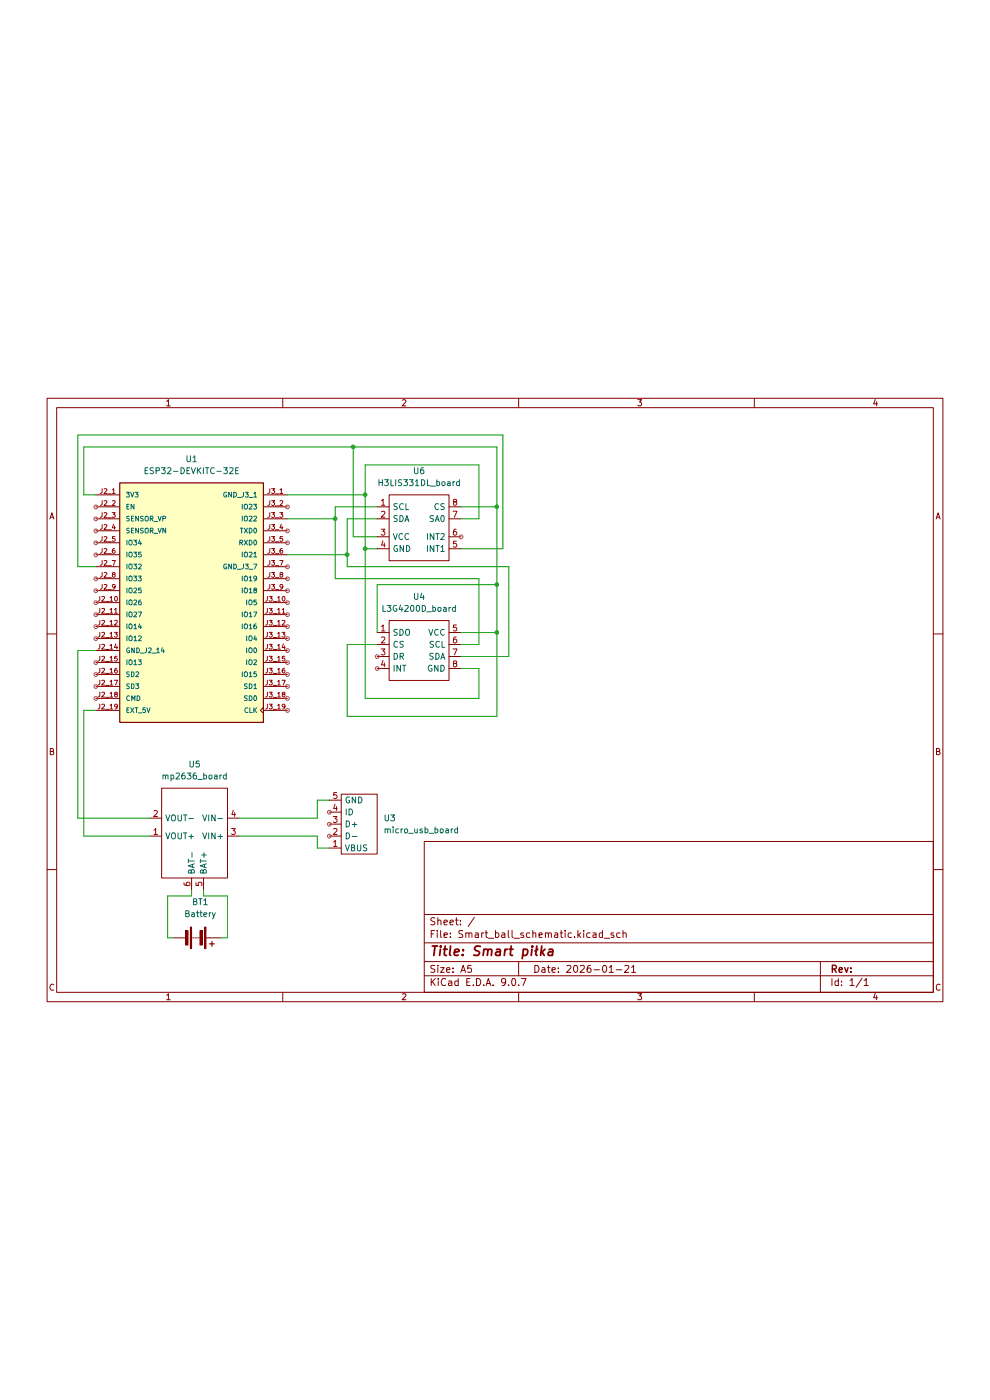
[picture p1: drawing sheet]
(kicad_sch
 (version 20250114)
 (generator "eeschema")
 (generator_version "9.0")
 (paper "A5")
 (title_block
  (title "Smart piłka")
  (date "2026-01-21"))
 (lib_symbols
  (symbol "Device:Battery"
   (pin_numbers (hide yes))
   (pin_names
    (offset 0) (hide yes)) (exclude_from_sim no) (in_bom yes) (on_board yes)
   (property "Reference" "BT" (at 2.54 2.54 0) (effects (font (size 1.27 1.27)) (justify left)))
   (property "Value" "Battery" (at 2.54 0 0) (effects (font (size 1.27 1.27)) (justify left)))
   (property "Footprint" "" (at 0 1.524 90) (effects (font (size 1.27 1.27)) (hide yes)))
   (property "Datasheet" "~" (at 0 1.524 90) (effects (font (size 1.27 1.27)) (hide yes)))
   (property "Description" "Multiple-cell battery" (at 0 0 0) (effects (font (size 1.27 1.27)) (hide yes)))
   (property "Sim.Device" "V" (at 0 0 0) (effects (font (size 1.27 1.27)) (hide yes)))
   (property "Sim.Type" "DC" (at 0 0 0) (effects (font (size 1.27 1.27)) (hide yes)))
   (property "Sim.Pins" "1=+ 2=-" (at 0 0 0) (effects (font (size 1.27 1.27)) (hide yes)))
   (symbol "Battery_0_1"
    (rectangle (start -2.286 1.778) (end 2.286 1.524) (stroke (width 0) (type default)) (fill (type outline)))
    (rectangle (start -2.286 -1.27) (end 2.286 -1.524) (stroke (width 0) (type default)) (fill (type outline)))
    (rectangle (start -1.524 1.016) (end 1.524 0.508) (stroke (width 0) (type default)) (fill (type outline)))
    (rectangle (start -1.524 -2.032) (end 1.524 -2.54) (stroke (width 0) (type default)) (fill (type outline)))
    (polyline (pts (xy 0 1.778) (xy 0 2.54)) (stroke (width 0) (type default)) (fill (type none)))
    (polyline (pts (xy 0 0) (xy 0 0.254)) (stroke (width 0) (type default)) (fill (type none)))
    (polyline (pts (xy 0 -0.508) (xy 0 -0.254)) (stroke (width 0) (type default)) (fill (type none)))
    (polyline (pts (xy 0 -1.016) (xy 0 -0.762)) (stroke (width 0) (type default)) (fill (type none)))
    (polyline (pts (xy 0.762 3.048) (xy 1.778 3.048)) (stroke (width 0.254) (type default)) (fill (type none)))
    (polyline (pts (xy 1.27 3.556) (xy 1.27 2.54)) (stroke (width 0.254) (type default)) (fill (type none))))
   (symbol "Battery_1_1"
    (pin passive line (at 0 5.08 270) (length 2.54) (name "+" (effects (font (size 1.27 1.27)))) (number "1" (effects (font (size 1.27 1.27)))))
    (pin passive line (at 0 -5.08 90) (length 2.54) (name "-" (effects (font (size 1.27 1.27)))) (number "2" (effects (font (size 1.27 1.27))))))
   (embedded_fonts no))
  (symbol "ESP32-DEVKITC-32E:ESP32-DEVKITC-32E"
   (pin_names
    (offset 1.016)) (exclude_from_sim no) (in_bom yes) (on_board yes)
   (property "Reference" "U" (at -15.24 26.162 0) (effects (font (size 1.27 1.27)) (justify left bottom)))
   (property "Value" "ESP32-DEVKITC-32E" (at -15.24 -27.94 0) (effects (font (size 1.27 1.27)) (justify left bottom)))
   (property "Footprint" "ESP32-DEVKITC-32E:MODULE_ESP32-DEVKITC-32E" (at 0 0 0) (effects (font (size 1.27 1.27)) (justify bottom) (hide yes)))
   (property "Datasheet" "" (at 0 0 0) (effects (font (size 1.27 1.27)) (hide yes)))
   (property "Description" "" (at 0 0 0) (effects (font (size 1.27 1.27)) (hide yes)))
   (property "DigiKey_Part_Number" "1965-ESP32-DEVKITC-32E-ND" (at 0 0 0) (effects (font (size 1.27 1.27)) (justify bottom) (hide yes)))
   (property "SnapEDA_Link" "https://www.snapeda.com/parts/ESP32-DEVKITC-32E/Espressif+Systems/view-part/?ref=snap" (at 0 0 0) (effects (font (size 1.27 1.27)) (justify bottom) (hide yes)))
   (property "Description_1" "The ESP32-DEVKITC-32E transceiver evaluation board from Espressif Systems is a powerful development tool for wireless communication technologies. It supports 802.11 b/g/n Wi-Fi and Bluetooth® Smart Ready 4.x (BLE) dual-mode at 2.4GHz, making it ideal for a variety of IoT applications. Equipped with a PCB antenna and 4MB flash, this board provides reliable connectivity and ample memory for developing and testing RF, RFID, and wireless solutions." (at 0 0 0) (effects (font (size 1.27 1.27)) (justify bottom) (hide yes)))
   (property "Package" "None" (at 0 0 0) (effects (font (size 1.27 1.27)) (justify bottom) (hide yes)))
   (property "Check_prices" "https://www.snapeda.com/parts/ESP32-DEVKITC-32E/Espressif+Systems/view-part/?ref=eda" (at 0 0 0) (effects (font (size 1.27 1.27)) (justify bottom) (hide yes)))
   (property "STANDARD" "Manufacturer Recommendations" (at 0 0 0) (effects (font (size 1.27 1.27)) (justify bottom) (hide yes)))
   (property "PARTREV" "1.4" (at 0 0 0) (effects (font (size 1.27 1.27)) (justify bottom) (hide yes)))
   (property "MF" "Espressif Systems" (at 0 0 0) (effects (font (size 1.27 1.27)) (justify bottom) (hide yes)))
   (property "MP" "ESP32-DEVKITC-32E" (at 0 0 0) (effects (font (size 1.27 1.27)) (justify bottom) (hide yes)))
   (property "MANUFACTURER" "Espressif Systems" (at 0 0 0) (effects (font (size 1.27 1.27)) (justify bottom) (hide yes)))
   (symbol "ESP32-DEVKITC-32E_0_0"
    (rectangle (start -15.24 -25.4) (end 15.24 25.4) (stroke (width 0.254) (type default)) (fill (type background)))
    (pin power_in line (at -20.32 22.86 0) (length 5.08) (name "3V3" (effects (font (size 1.016 1.016)))) (number "J2_1" (effects (font (size 1.016 1.016)))))
    (pin input line (at -20.32 20.32 0) (length 5.08) (name "EN" (effects (font (size 1.016 1.016)))) (number "J2_2" (effects (font (size 1.016 1.016)))))
    (pin bidirectional line (at -20.32 17.78 0) (length 5.08) (name "SENSOR_VP" (effects (font (size 1.016 1.016)))) (number "J2_3" (effects (font (size 1.016 1.016)))))
    (pin bidirectional line (at -20.32 15.24 0) (length 5.08) (name "SENSOR_VN" (effects (font (size 1.016 1.016)))) (number "J2_4" (effects (font (size 1.016 1.016)))))
    (pin bidirectional line (at -20.32 12.7 0) (length 5.08) (name "IO34" (effects (font (size 1.016 1.016)))) (number "J2_5" (effects (font (size 1.016 1.016)))))
    (pin bidirectional line (at -20.32 10.16 0) (length 5.08) (name "IO35" (effects (font (size 1.016 1.016)))) (number "J2_6" (effects (font (size 1.016 1.016)))))
    (pin bidirectional line (at -20.32 7.62 0) (length 5.08) (name "IO32" (effects (font (size 1.016 1.016)))) (number "J2_7" (effects (font (size 1.016 1.016)))))
    (pin bidirectional line (at -20.32 5.08 0) (length 5.08) (name "IO33" (effects (font (size 1.016 1.016)))) (number "J2_8" (effects (font (size 1.016 1.016)))))
    (pin bidirectional line (at -20.32 2.54 0) (length 5.08) (name "IO25" (effects (font (size 1.016 1.016)))) (number "J2_9" (effects (font (size 1.016 1.016)))))
    (pin bidirectional line (at -20.32 0 0) (length 5.08) (name "IO26" (effects (font (size 1.016 1.016)))) (number "J2_10" (effects (font (size 1.016 1.016)))))
    (pin bidirectional line (at -20.32 -2.54 0) (length 5.08) (name "IO27" (effects (font (size 1.016 1.016)))) (number "J2_11" (effects (font (size 1.016 1.016)))))
    (pin bidirectional line (at -20.32 -5.08 0) (length 5.08) (name "IO14" (effects (font (size 1.016 1.016)))) (number "J2_12" (effects (font (size 1.016 1.016)))))
    (pin bidirectional line (at -20.32 -7.62 0) (length 5.08) (name "IO12" (effects (font (size 1.016 1.016)))) (number "J2_13" (effects (font (size 1.016 1.016)))))
    (pin power_in line (at -20.32 -10.16 0) (length 5.08) (name "GND_J2_14" (effects (font (size 1.016 1.016)))) (number "J2_14" (effects (font (size 1.016 1.016)))))
    (pin bidirectional line (at -20.32 -12.7 0) (length 5.08) (name "IO13" (effects (font (size 1.016 1.016)))) (number "J2_15" (effects (font (size 1.016 1.016)))))
    (pin bidirectional line (at -20.32 -15.24 0) (length 5.08) (name "SD2" (effects (font (size 1.016 1.016)))) (number "J2_16" (effects (font (size 1.016 1.016)))))
    (pin bidirectional line (at -20.32 -17.78 0) (length 5.08) (name "SD3" (effects (font (size 1.016 1.016)))) (number "J2_17" (effects (font (size 1.016 1.016)))))
    (pin bidirectional line (at -20.32 -20.32 0) (length 5.08) (name "CMD" (effects (font (size 1.016 1.016)))) (number "J2_18" (effects (font (size 1.016 1.016)))))
    (pin power_in line (at -20.32 -22.86 0) (length 5.08) (name "EXT_5V" (effects (font (size 1.016 1.016)))) (number "J2_19" (effects (font (size 1.016 1.016)))))
    (pin power_in line (at 20.32 22.86 180) (length 5.08) (name "GND_J3_1" (effects (font (size 1.016 1.016)))) (number "J3_1" (effects (font (size 1.016 1.016)))))
    (pin bidirectional line (at 20.32 20.32 180) (length 5.08) (name "IO23" (effects (font (size 1.016 1.016)))) (number "J3_2" (effects (font (size 1.016 1.016)))))
    (pin bidirectional line (at 20.32 17.78 180) (length 5.08) (name "IO22" (effects (font (size 1.016 1.016)))) (number "J3_3" (effects (font (size 1.016 1.016)))))
    (pin bidirectional line (at 20.32 15.24 180) (length 5.08) (name "TXD0" (effects (font (size 1.016 1.016)))) (number "J3_4" (effects (font (size 1.016 1.016)))))
    (pin bidirectional line (at 20.32 12.7 180) (length 5.08) (name "RXD0" (effects (font (size 1.016 1.016)))) (number "J3_5" (effects (font (size 1.016 1.016)))))
    (pin bidirectional line (at 20.32 10.16 180) (length 5.08) (name "IO21" (effects (font (size 1.016 1.016)))) (number "J3_6" (effects (font (size 1.016 1.016)))))
    (pin power_in line (at 20.32 7.62 180) (length 5.08) (name "GND_J3_7" (effects (font (size 1.016 1.016)))) (number "J3_7" (effects (font (size 1.016 1.016)))))
    (pin bidirectional line (at 20.32 5.08 180) (length 5.08) (name "IO19" (effects (font (size 1.016 1.016)))) (number "J3_8" (effects (font (size 1.016 1.016)))))
    (pin bidirectional line (at 20.32 2.54 180) (length 5.08) (name "IO18" (effects (font (size 1.016 1.016)))) (number "J3_9" (effects (font (size 1.016 1.016)))))
    (pin bidirectional line (at 20.32 0 180) (length 5.08) (name "IO5" (effects (font (size 1.016 1.016)))) (number "J3_10" (effects (font (size 1.016 1.016)))))
    (pin bidirectional line (at 20.32 -2.54 180) (length 5.08) (name "IO17" (effects (font (size 1.016 1.016)))) (number "J3_11" (effects (font (size 1.016 1.016)))))
    (pin bidirectional line (at 20.32 -5.08 180) (length 5.08) (name "IO16" (effects (font (size 1.016 1.016)))) (number "J3_12" (effects (font (size 1.016 1.016)))))
    (pin bidirectional line (at 20.32 -7.62 180) (length 5.08) (name "IO4" (effects (font (size 1.016 1.016)))) (number "J3_13" (effects (font (size 1.016 1.016)))))
    (pin bidirectional line (at 20.32 -10.16 180) (length 5.08) (name "IO0" (effects (font (size 1.016 1.016)))) (number "J3_14" (effects (font (size 1.016 1.016)))))
    (pin bidirectional line (at 20.32 -12.7 180) (length 5.08) (name "IO2" (effects (font (size 1.016 1.016)))) (number "J3_15" (effects (font (size 1.016 1.016)))))
    (pin bidirectional line (at 20.32 -15.24 180) (length 5.08) (name "IO15" (effects (font (size 1.016 1.016)))) (number "J3_16" (effects (font (size 1.016 1.016)))))
    (pin bidirectional line (at 20.32 -17.78 180) (length 5.08) (name "SD1" (effects (font (size 1.016 1.016)))) (number "J3_17" (effects (font (size 1.016 1.016)))))
    (pin bidirectional line (at 20.32 -20.32 180) (length 5.08) (name "SD0" (effects (font (size 1.016 1.016)))) (number "J3_18" (effects (font (size 1.016 1.016)))))
    (pin bidirectional clock (at 20.32 -22.86 180) (length 5.08) (name "CLK" (effects (font (size 1.016 1.016)))) (number "J3_19" (effects (font (size 1.016 1.016))))))
   (embedded_fonts no))
  (symbol "smart_ball_components:H3LIS331DL_board" (exclude_from_sim no) (in_bom yes) (on_board yes)
   (property "Reference" "U" (at 0 0 0) (effects (font (size 1.27 1.27))))
   (property "Value" "H3LIS331DL_board" (at 0 5.588 0) (effects (font (size 1.27 1.27))))
   (property "Footprint" "" (at 0 0 0) (effects (font (size 1.27 1.27)) (hide yes)))
   (property "Datasheet" "" (at 0 0 0) (effects (font (size 1.27 1.27)) (hide yes)))
   (property "Description" "" (at 0 0 0) (effects (font (size 1.27 1.27)) (hide yes)))
   (symbol "H3LIS331DL_board_0_1"
    (rectangle (start -6.35 6.35) (end 6.35 -7.62) (stroke (width 0) (type default)) (fill (type none))))
   (symbol "H3LIS331DL_board_1_1"
    (pin input line (at -8.89 3.81 0) (length 2.54) (name "SCL" (effects (font (size 1.27 1.27)))) (number "1" (effects (font (size 1.27 1.27)))))
    (pin bidirectional line (at -8.89 1.27 0) (length 2.54) (name "SDA" (effects (font (size 1.27 1.27)))) (number "2" (effects (font (size 1.27 1.27)))))
    (pin power_in line (at -8.89 -2.54 0) (length 2.54) (name "VCC" (effects (font (size 1.27 1.27)))) (number "3" (effects (font (size 1.27 1.27)))))
    (pin power_in line (at -8.89 -5.08 0) (length 2.54) (name "GND" (effects (font (size 1.27 1.27)))) (number "4" (effects (font (size 1.27 1.27)))))
    (pin input line (at 8.89 3.81 180) (length 2.54) (name "CS" (effects (font (size 1.27 1.27)))) (number "8" (effects (font (size 1.27 1.27)))))
    (pin output line (at 8.89 1.27 180) (length 2.54) (name "SA0" (effects (font (size 1.27 1.27)))) (number "7" (effects (font (size 1.27 1.27)))))
    (pin output line (at 8.89 -2.54 180) (length 2.54) (name "INT2" (effects (font (size 1.27 1.27)))) (number "6" (effects (font (size 1.27 1.27)))))
    (pin output line (at 8.89 -5.08 180) (length 2.54) (name "INT1" (effects (font (size 1.27 1.27)))) (number "5" (effects (font (size 1.27 1.27))))))
   (embedded_fonts no))
  (symbol "smart_ball_components:L3G4200D_board" (exclude_from_sim no) (in_bom yes) (on_board yes)
   (property "Reference" "U" (at 0 0 0) (effects (font (size 1.27 1.27))))
   (property "Value" "L3G4200D_board" (at 0.254 5.588 0) (effects (font (size 1.27 1.27))))
   (property "Footprint" "" (at 0 0 0) (effects (font (size 1.27 1.27)) (hide yes)))
   (property "Datasheet" "" (at 0 0 0) (effects (font (size 1.27 1.27)) (hide yes)))
   (property "Description" "" (at 0 0 0) (effects (font (size 1.27 1.27)) (hide yes)))
   (symbol "L3G4200D_board_0_1"
    (rectangle (start -6.35 6.35) (end 6.35 -6.35) (stroke (width 0) (type default)) (fill (type none))))
   (symbol "L3G4200D_board_1_1"
    (pin output line (at -8.89 3.81 0) (length 2.54) (name "SDO" (effects (font (size 1.27 1.27)))) (number "1" (effects (font (size 1.27 1.27)))))
    (pin input line (at -8.89 1.27 0) (length 2.54) (name "CS" (effects (font (size 1.27 1.27)))) (number "2" (effects (font (size 1.27 1.27)))))
    (pin output line (at -8.89 -1.27 0) (length 2.54) (name "DR" (effects (font (size 1.27 1.27)))) (number "3" (effects (font (size 1.27 1.27)))))
    (pin output line (at -8.89 -3.81 0) (length 2.54) (name "INT" (effects (font (size 1.27 1.27)))) (number "4" (effects (font (size 1.27 1.27)))))
    (pin power_in line (at 8.89 3.81 180) (length 2.54) (name "VCC" (effects (font (size 1.27 1.27)))) (number "5" (effects (font (size 1.27 1.27)))))
    (pin input line (at 8.89 1.27 180) (length 2.54) (name "SCL" (effects (font (size 1.27 1.27)))) (number "6" (effects (font (size 1.27 1.27)))))
    (pin bidirectional line (at 8.89 -1.27 180) (length 2.54) (name "SDA" (effects (font (size 1.27 1.27)))) (number "7" (effects (font (size 1.27 1.27)))))
    (pin power_in line (at 8.89 -3.81 180) (length 2.54) (name "GND" (effects (font (size 1.27 1.27)))) (number "8" (effects (font (size 1.27 1.27))))))
   (embedded_fonts no))
  (symbol "smart_ball_components:micro_usb_board" (exclude_from_sim no) (in_bom yes) (on_board yes)
   (property "Reference" "U" (at 0 0 0) (effects (font (size 1.27 1.27))))
   (property "Value" "micro_usb_board" (at 0 2.794 0) (effects (font (size 1.27 1.27))))
   (property "Footprint" "" (at 0 0 0) (effects (font (size 1.27 1.27)) (hide yes)))
   (property "Datasheet" "" (at 0 0 0) (effects (font (size 1.27 1.27)) (hide yes)))
   (property "Description" "" (at 0 0 0) (effects (font (size 1.27 1.27)) (hide yes)))
   (symbol "micro_usb_board_0_1"
    (rectangle (start -6.35 3.81) (end 6.35 -3.81) (stroke (width 0) (type default)) (fill (type none))))
   (symbol "micro_usb_board_1_1"
    (pin power_out line (at -5.08 -6.35 90) (length 2.54) (name "GND" (effects (font (size 1.27 1.27)))) (number "5" (effects (font (size 1.27 1.27)))))
    (pin passive line (at -2.54 -6.35 90) (length 2.54) (name "ID" (effects (font (size 1.27 1.27)))) (number "4" (effects (font (size 1.27 1.27)))))
    (pin bidirectional line (at 0 -6.35 90) (length 2.54) (name "D+" (effects (font (size 1.27 1.27)))) (number "3" (effects (font (size 1.27 1.27)))))
    (pin bidirectional line (at 2.54 -6.35 90) (length 2.54) (name "D-" (effects (font (size 1.27 1.27)))) (number "2" (effects (font (size 1.27 1.27)))))
    (pin power_out line (at 5.08 -6.35 90) (length 2.54) (name "VBUS" (effects (font (size 1.27 1.27)))) (number "1" (effects (font (size 1.27 1.27))))))
   (embedded_fonts no))
  (symbol "smart_ball_components:mp2636_board" (exclude_from_sim no) (in_bom yes) (on_board yes)
   (property "Reference" "U" (at 0 0 0) (effects (font (size 1.27 1.27))))
   (property "Value" "mp2636_board" (at 0.762 -8.636 0) (effects (font (size 1.27 1.27))))
   (property "Footprint" "" (at 0 0 0) (effects (font (size 1.27 1.27)) (hide yes)))
   (property "Datasheet" "" (at 0 0 0) (effects (font (size 1.27 1.27)) (hide yes)))
   (property "Description" "" (at 0 0 0) (effects (font (size 1.27 1.27)) (hide yes)))
   (symbol "mp2636_board_1_1"
    (rectangle (start -6.35 7.62) (end 7.62 -11.43) (stroke (width 0) (type solid)) (fill (type none)))
    (pin power_in line (at -8.89 -1.27 0) (length 2.54) (name "VIN+" (effects (font (size 1.27 1.27)))) (number "3" (effects (font (size 1.27 1.27)))))
    (pin power_in line (at -8.89 -5.08 0) (length 2.54) (name "VIN-" (effects (font (size 1.27 1.27)))) (number "4" (effects (font (size 1.27 1.27)))))
    (pin passive line (at -1.27 10.16 270) (length 2.54) (name "BAT+" (effects (font (size 1.27 1.27)))) (number "5" (effects (font (size 1.27 1.27)))))
    (pin passive line (at 1.27 10.16 270) (length 2.54) (name "BAT-" (effects (font (size 1.27 1.27)))) (number "6" (effects (font (size 1.27 1.27)))))
    (pin power_out line (at 10.16 -1.27 180) (length 2.54) (name "VOUT+" (effects (font (size 1.27 1.27)))) (number "1" (effects (font (size 1.27 1.27)))))
    (pin power_in line (at 10.16 -5.08 180) (length 2.54) (name "VOUT-" (effects (font (size 1.27 1.27)))) (number "2" (effects (font (size 1.27 1.27))))))
   (embedded_fonts no)))
 (junction
  (at 105.41 33.02)
  (diameter 0)
  (color 0 0 0 0))
 (junction
  (at 77.47 30.48)
  (diameter 0)
  (color 0 0 0 0))
 (junction
  (at 77.47 41.91)
  (diameter 0)
  (color 0 0 0 0))
 (junction
  (at 105.41 59.69)
  (diameter 0)
  (color 0 0 0 0))
 (junction
  (at 73.66 43.18)
  (diameter 0)
  (color 0 0 0 0))
 (junction
  (at 74.93 20.32)
  (diameter 0)
  (color 0 0 0 0))
 (junction
  (at 105.41 49.53)
  (diameter 0)
  (color 0 0 0 0))
 (junction
  (at 71.12 35.56)
  (diameter 0)
  (color 0 0 0 0))
 (wire
  (pts (xy 105.41 77.47) (xy 105.41 59.69))
  (stroke (width 0) (type default)))
 (wire
  (pts (xy 17.78 30.48) (xy 17.78 20.32))
  (stroke (width 0) (type default)))
 (wire
  (pts (xy 107.95 64.77) (xy 97.79 64.77))
  (stroke (width 0) (type default)))
 (wire
  (pts (xy 40.64 115.57) (xy 35.56 115.57))
  (stroke (width 0) (type default)))
 (wire
  (pts (xy 71.12 35.56) (xy 71.12 48.26))
  (stroke (width 0) (type default)))
 (wire
  (pts (xy 48.26 115.57) (xy 43.18 115.57))
  (stroke (width 0) (type default)))
 (wire
  (pts (xy 106.68 17.78) (xy 106.68 41.91))
  (stroke (width 0) (type default)))
 (wire
  (pts (xy 97.79 35.56) (xy 101.6 35.56))
  (stroke (width 0) (type default)))
 (wire
  (pts (xy 80.01 41.91) (xy 77.47 41.91))
  (stroke (width 0) (type default)))
 (wire
  (pts (xy 20.32 30.48) (xy 17.78 30.48))
  (stroke (width 0) (type default)))
 (wire
  (pts (xy 74.93 20.32) (xy 105.41 20.32))
  (stroke (width 0) (type default)))
 (wire
  (pts (xy 31.75 99.06) (xy 16.51 99.06))
  (stroke (width 0) (type default)))
 (wire
  (pts (xy 50.8 102.87) (xy 67.31 102.87))
  (stroke (width 0) (type default)))
 (wire
  (pts (xy 77.47 24.13) (xy 77.47 30.48))
  (stroke (width 0) (type default)))
 (wire
  (pts (xy 46.99 124.46) (xy 48.26 124.46))
  (stroke (width 0) (type default)))
 (wire
  (pts (xy 101.6 73.66) (xy 101.6 67.31))
  (stroke (width 0) (type default)))
 (wire
  (pts (xy 77.47 41.91) (xy 77.47 73.66))
  (stroke (width 0) (type default)))
 (wire
  (pts (xy 106.68 41.91) (xy 97.79 41.91))
  (stroke (width 0) (type default)))
 (wire
  (pts (xy 73.66 43.18) (xy 73.66 35.56))
  (stroke (width 0) (type default)))
 (wire
  (pts (xy 80.01 39.37) (xy 74.93 39.37))
  (stroke (width 0) (type default)))
 (wire
  (pts (xy 97.79 67.31) (xy 101.6 67.31))
  (stroke (width 0) (type default)))
 (wire
  (pts (xy 16.51 17.78) (xy 106.68 17.78))
  (stroke (width 0) (type default)))
 (wire
  (pts (xy 80.01 62.23) (xy 73.66 62.23))
  (stroke (width 0) (type default)))
 (wire
  (pts (xy 80.01 33.02) (xy 71.12 33.02))
  (stroke (width 0) (type default)))
 (wire
  (pts (xy 67.31 95.25) (xy 67.31 99.06))
  (stroke (width 0) (type default)))
 (wire
  (pts (xy 67.31 105.41) (xy 69.85 105.41))
  (stroke (width 0) (type default)))
 (wire
  (pts (xy 73.66 62.23) (xy 73.66 77.47))
  (stroke (width 0) (type default)))
 (wire
  (pts (xy 101.6 62.23) (xy 101.6 48.26))
  (stroke (width 0) (type default)))
 (wire
  (pts (xy 71.12 33.02) (xy 71.12 35.56))
  (stroke (width 0) (type default)))
 (wire
  (pts (xy 17.78 76.2) (xy 17.78 102.87))
  (stroke (width 0) (type default)))
 (wire
  (pts (xy 35.56 115.57) (xy 35.56 124.46))
  (stroke (width 0) (type default)))
 (wire
  (pts (xy 101.6 35.56) (xy 101.6 24.13))
  (stroke (width 0) (type default)))
 (wire
  (pts (xy 60.96 43.18) (xy 73.66 43.18))
  (stroke (width 0) (type default)))
 (wire
  (pts (xy 20.32 45.72) (xy 16.51 45.72))
  (stroke (width 0) (type default)))
 (wire
  (pts (xy 17.78 102.87) (xy 31.75 102.87))
  (stroke (width 0) (type default)))
 (wire
  (pts (xy 60.96 30.48) (xy 77.47 30.48))
  (stroke (width 0) (type default)))
 (wire
  (pts (xy 67.31 102.87) (xy 67.31 105.41))
  (stroke (width 0) (type default)))
 (wire
  (pts (xy 48.26 124.46) (xy 48.26 115.57))
  (stroke (width 0) (type default)))
 (wire
  (pts (xy 97.79 62.23) (xy 101.6 62.23))
  (stroke (width 0) (type default)))
 (wire
  (pts (xy 107.95 45.72) (xy 107.95 64.77))
  (stroke (width 0) (type default)))
 (wire
  (pts (xy 60.96 35.56) (xy 71.12 35.56))
  (stroke (width 0) (type default)))
 (wire
  (pts (xy 105.41 20.32) (xy 105.41 33.02))
  (stroke (width 0) (type default)))
 (wire
  (pts (xy 80.01 49.53) (xy 105.41 49.53))
  (stroke (width 0) (type default)))
 (wire
  (pts (xy 16.51 63.5) (xy 20.32 63.5))
  (stroke (width 0) (type default)))
 (wire
  (pts (xy 105.41 33.02) (xy 105.41 49.53))
  (stroke (width 0) (type default)))
 (wire
  (pts (xy 74.93 39.37) (xy 74.93 20.32))
  (stroke (width 0) (type default)))
 (wire
  (pts (xy 50.8 99.06) (xy 67.31 99.06))
  (stroke (width 0) (type default)))
 (wire
  (pts (xy 17.78 20.32) (xy 74.93 20.32))
  (stroke (width 0) (type default)))
 (wire
  (pts (xy 71.12 48.26) (xy 101.6 48.26))
  (stroke (width 0) (type default)))
 (wire
  (pts (xy 77.47 41.91) (xy 77.47 30.48))
  (stroke (width 0) (type default)))
 (wire
  (pts (xy 73.66 43.18) (xy 73.66 45.72))
  (stroke (width 0) (type default)))
 (wire
  (pts (xy 16.51 99.06) (xy 16.51 63.5))
  (stroke (width 0) (type default)))
 (wire
  (pts (xy 20.32 76.2) (xy 17.78 76.2))
  (stroke (width 0) (type default)))
 (wire
  (pts (xy 105.41 49.53) (xy 105.41 59.69))
  (stroke (width 0) (type default)))
 (wire
  (pts (xy 35.56 124.46) (xy 36.83 124.46))
  (stroke (width 0) (type default)))
 (wire
  (pts (xy 73.66 45.72) (xy 107.95 45.72))
  (stroke (width 0) (type default)))
 (wire
  (pts (xy 16.51 45.72) (xy 16.51 17.78))
  (stroke (width 0) (type default)))
 (wire
  (pts (xy 69.85 95.25) (xy 67.31 95.25))
  (stroke (width 0) (type default)))
 (wire
  (pts (xy 105.41 59.69) (xy 97.79 59.69))
  (stroke (width 0) (type default)))
 (wire
  (pts (xy 73.66 77.47) (xy 105.41 77.47))
  (stroke (width 0) (type default)))
 (wire
  (pts (xy 43.18 115.57) (xy 43.18 114.3))
  (stroke (width 0) (type default)))
 (wire
  (pts (xy 73.66 35.56) (xy 80.01 35.56))
  (stroke (width 0) (type default)))
 (wire
  (pts (xy 101.6 24.13) (xy 77.47 24.13))
  (stroke (width 0) (type default)))
 (wire
  (pts (xy 97.79 33.02) (xy 105.41 33.02))
  (stroke (width 0) (type default)))
 (wire
  (pts (xy 77.47 73.66) (xy 101.6 73.66))
  (stroke (width 0) (type default)))
 (wire
  (pts (xy 80.01 59.69) (xy 80.01 49.53))
  (stroke (width 0) (type default)))
 (wire
  (pts (xy 40.64 114.3) (xy 40.64 115.57))
  (stroke (width 0) (type default)))
 (symbol
  (lib_id "smart_ball_components:H3LIS331DL_board")
  (at 88.9 36.83 0)
  (unit 1)
  (exclude_from_sim no)
  (in_bom yes)
  (on_board yes)
  (dnp no)
  (fields_autoplaced yes)
  (property "Reference" "U6" (at 88.9 25.4 0) (effects (font (size 1.27 1.27))))
  (property "Value" "H3LIS331DL_board" (at 88.9 27.94 0) (effects (font (size 1.27 1.27))))
  (property "Footprint" "Smart_ball_foot_prints:H3LIS331DL" (at 88.9 36.83 0) (effects (font (size 1.27 1.27)) (hide yes)))
  (property "Datasheet" "" (at 88.9 36.83 0) (effects (font (size 1.27 1.27)) (hide yes)))
  (property "Description" "" (at 88.9 36.83 0) (effects (font (size 1.27 1.27)) (hide yes)))
  (pin "5")
  (pin "6")
  (pin "4")
  (pin "1")
  (pin "7")
  (pin "8")
  (pin "3")
  (pin "2"))
 (symbol
  (lib_id "Device:Battery")
  (at 41.91 124.46 270)
  (unit 1)
  (exclude_from_sim no)
  (in_bom yes)
  (on_board yes)
  (dnp no)
  (fields_autoplaced yes)
  (property "Reference" "BT1" (at 42.4815 116.84 90) (effects (font (size 1.27 1.27))))
  (property "Value" "Battery" (at 42.4815 119.38 90) (effects (font (size 1.27 1.27))))
  (property "Footprint" "Smart_ball_foot_prints:battery_foot" (at 43.434 124.46 90) (effects (font (size 1.27 1.27)) (hide yes)))
  (property "Datasheet" "~" (at 43.434 124.46 90) (effects (font (size 1.27 1.27)) (hide yes)))
  (property "Description" "Multiple-cell battery" (at 41.91 124.46 0) (effects (font (size 1.27 1.27)) (hide yes)))
  (property "Sim.Device" "V" (at 41.91 124.46 0) (effects (font (size 1.27 1.27)) (hide yes)))
  (property "Sim.Type" "DC" (at 41.91 124.46 0) (effects (font (size 1.27 1.27)) (hide yes)))
  (property "Sim.Pins" "1=+ 2=-" (at 41.91 124.46 0) (effects (font (size 1.27 1.27)) (hide yes)))
  (pin "1")
  (pin "2"))
 (symbol
  (lib_id "smart_ball_components:L3G4200D_board")
  (at 88.9 63.5 0)
  (unit 1)
  (exclude_from_sim no)
  (in_bom yes)
  (on_board yes)
  (dnp no)
  (fields_autoplaced yes)
  (property "Reference" "U4" (at 88.9 52.07 0) (effects (font (size 1.27 1.27))))
  (property "Value" "L3G4200D_board" (at 88.9 54.61 0) (effects (font (size 1.27 1.27))))
  (property "Footprint" "Smart_ball_foot_prints:L3G4200D_foot" (at 88.9 63.5 0) (effects (font (size 1.27 1.27)) (hide yes)))
  (property "Datasheet" "" (at 88.9 63.5 0) (effects (font (size 1.27 1.27)) (hide yes)))
  (property "Description" "" (at 88.9 63.5 0) (effects (font (size 1.27 1.27)) (hide yes)))
  (pin "4")
  (pin "8")
  (pin "5")
  (pin "1")
  (pin "2")
  (pin "3")
  (pin "6")
  (pin "7"))
 (symbol
  (lib_id "ESP32-DEVKITC-32E:ESP32-DEVKITC-32E")
  (at 40.64 53.34 0)
  (unit 1)
  (exclude_from_sim no)
  (in_bom yes)
  (on_board yes)
  (dnp no)
  (fields_autoplaced yes)
  (property "Reference" "U1" (at 40.64 22.86 0) (effects (font (size 1.27 1.27))))
  (property "Value" "ESP32-DEVKITC-32E" (at 40.64 25.4 0) (effects (font (size 1.27 1.27))))
  (property "Footprint" "ESP32-DEVKITC-32E:MODULE_ESP32-DEVKITC-32E" (at 40.64 53.34 0) (effects (font (size 1.27 1.27)) (justify bottom) (hide yes)))
  (property "Datasheet" "" (at 40.64 53.34 0) (effects (font (size 1.27 1.27)) (hide yes)))
  (property "Description" "" (at 40.64 53.34 0) (effects (font (size 1.27 1.27)) (hide yes)))
  (property "DigiKey_Part_Number" "1965-ESP32-DEVKITC-32E-ND" (at 40.64 53.34 0) (effects (font (size 1.27 1.27)) (justify bottom) (hide yes)))
  (property "SnapEDA_Link" "https://www.snapeda.com/parts/ESP32-DEVKITC-32E/Espressif+Systems/view-part/?ref=snap" (at 40.64 53.34 0) (effects (font (size 1.27 1.27)) (justify bottom) (hide yes)))
  (property "Description_1" "The ESP32-DEVKITC-32E transceiver evaluation board from Espressif Systems is a powerful development tool for wireless communication technologies. It supports 802.11 b/g/n Wi-Fi and Bluetooth® Smart Ready 4.x (BLE) dual-mode at 2.4GHz, making it ideal for a variety of IoT applications. Equipped with a PCB antenna and 4MB flash, this board provides reliable connectivity and ample memory for developing and testing RF, RFID, and wireless solutions." (at 40.64 53.34 0) (effects (font (size 1.27 1.27)) (justify bottom) (hide yes)))
  (property "Package" "None" (at 40.64 53.34 0) (effects (font (size 1.27 1.27)) (justify bottom) (hide yes)))
  (property "Check_prices" "https://www.snapeda.com/parts/ESP32-DEVKITC-32E/Espressif+Systems/view-part/?ref=eda" (at 40.64 53.34 0) (effects (font (size 1.27 1.27)) (justify bottom) (hide yes)))
  (property "STANDARD" "Manufacturer Recommendations" (at 40.64 53.34 0) (effects (font (size 1.27 1.27)) (justify bottom) (hide yes)))
  (property "PARTREV" "1.4" (at 40.64 53.34 0) (effects (font (size 1.27 1.27)) (justify bottom) (hide yes)))
  (property "MF" "Espressif Systems" (at 40.64 53.34 0) (effects (font (size 1.27 1.27)) (justify bottom) (hide yes)))
  (property "MP" "ESP32-DEVKITC-32E" (at 40.64 53.34 0) (effects (font (size 1.27 1.27)) (justify bottom) (hide yes)))
  (property "MANUFACTURER" "Espressif Systems" (at 40.64 53.34 0) (effects (font (size 1.27 1.27)) (justify bottom) (hide yes)))
  (pin "J2_9")
  (pin "J2_17")
  (pin "J3_2")
  (pin "J2_15")
  (pin "J3_7")
  (pin "J2_14")
  (pin "J2_5")
  (pin "J2_7")
  (pin "J2_12")
  (pin "J3_1")
  (pin "J3_3")
  (pin "J2_10")
  (pin "J3_5")
  (pin "J3_18")
  (pin "J3_13")
  (pin "J2_4")
  (pin "J2_8")
  (pin "J2_6")
  (pin "J2_1")
  (pin "J2_11")
  (pin "J2_13")
  (pin "J2_16")
  (pin "J2_3")
  (pin "J2_2")
  (pin "J2_18")
  (pin "J2_19")
  (pin "J3_4")
  (pin "J3_6")
  (pin "J3_9")
  (pin "J3_10")
  (pin "J3_8")
  (pin "J3_11")
  (pin "J3_12")
  (pin "J3_14")
  (pin "J3_15")
  (pin "J3_16")
  (pin "J3_17")
  (pin "J3_19"))
 (symbol
  (lib_id "smart_ball_components:mp2636_board")
  (at 41.91 104.14 180)
  (unit 1)
  (exclude_from_sim no)
  (in_bom yes)
  (on_board yes)
  (dnp no)
  (fields_autoplaced yes)
  (property "Reference" "U5" (at 41.275 87.63 0) (effects (font (size 1.27 1.27))))
  (property "Value" "mp2636_board" (at 41.275 90.17 0) (effects (font (size 1.27 1.27))))
  (property "Footprint" "Smart_ball_foot_prints:MP2636_foot" (at 41.91 104.14 0) (effects (font (size 1.27 1.27)) (hide yes)))
  (property "Datasheet" "" (at 41.91 104.14 0) (effects (font (size 1.27 1.27)) (hide yes)))
  (property "Description" "" (at 41.91 104.14 0) (effects (font (size 1.27 1.27)) (hide yes)))
  (pin "1")
  (pin "6")
  (pin "4")
  (pin "5")
  (pin "3")
  (pin "2"))
 (symbol
  (lib_id "smart_ball_components:micro_usb_board")
  (at 76.2 100.33 270)
  (unit 1)
  (exclude_from_sim no)
  (in_bom yes)
  (on_board yes)
  (dnp no)
  (fields_autoplaced yes)
  (property "Reference" "U3" (at 81.28 99.0599 90) (effects (font (size 1.27 1.27)) (justify left)))
  (property "Value" "micro_usb_board" (at 81.28 101.5999 90) (effects (font (size 1.27 1.27)) (justify left)))
  (property "Footprint" "Smart_ball_foot_prints:USB" (at 76.2 100.33 0) (effects (font (size 1.27 1.27)) (hide yes)))
  (property "Datasheet" "" (at 76.2 100.33 0) (effects (font (size 1.27 1.27)) (hide yes)))
  (property "Description" "" (at 76.2 100.33 0) (effects (font (size 1.27 1.27)) (hide yes)))
  (pin "3")
  (pin "2")
  (pin "1")
  (pin "4")
  (pin "5"))
 (sheet_instances
  (path ""
   (page "1")))
 (embedded_fonts no))
